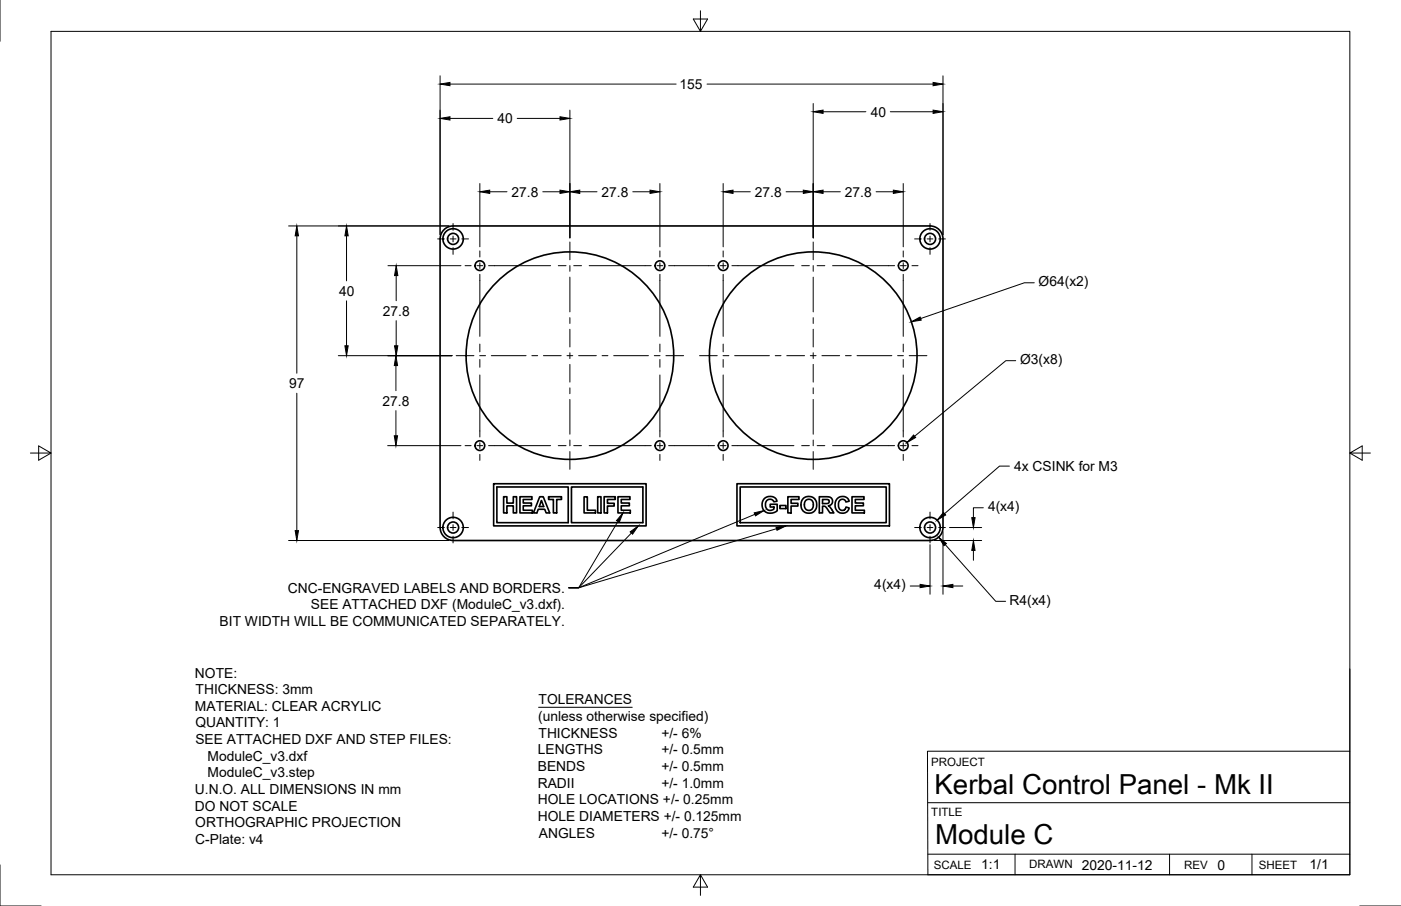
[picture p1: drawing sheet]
<svg xmlns="http://www.w3.org/2000/svg" width="432mm" height="279mm" viewBox="0 0 432 279" stroke-linecap="round" stroke-linejoin="round" font-family="sans-serif">
<!-- layer: Visible -->
<g fill="none" stroke="#000" stroke-width=".51">
<path d="M135.6 73.7v89M135.7 73.7a4 4 0 0 1 3.9-4h147a4 4 0 0 1 4 4v89a4 4 0 0 1-4 4h-147a4 4 0 0 1-3.9-4M152.1 149.2h47v13h-47zM153.1 150.2h22v11h-22zM155.2 153.2h1v2h2v-2h1v5h-1v-2.2h-2v2.2h-1zM160.3 153.2h3.7v.8h-2.7v1.1h2.5v.9h-2.5v1.4h2.8v.8h-3.8zM166.3 153.2h1.1l2 5h-1.1l-.4-1.1h-2l-.4 1.1h-1.1zM166.9 154.3l.7 1.9h-1.4zM169.1 153.2h4v.8h-1.5v4.2h-1v-4.2h-1.5zM176.1 150.2h22v11h-22zM180 153.2h1v4.2h2.5v.8h-3.5zM184.2 153.2h1v5h-1z"/>
<path d="M186.2 153.2h3.4v.8h-2.4v1.2h2.1v.9h-2.1v2.1h-1zM190.5 153.2h3.7v.8h-2.7v1.1h2.5v.9h-2.5v1.4h2.8v.8h-3.8zM227.1 149.2h47v13h-47zM228.1 150.2h45v11h-45zM235.5 153.8l.8-.5 .9-.2 1.1 .1 .7 .4 .5 1-1 .1-.4-.5-.5-.2-1.2 .3-.4 .7-.1 1.2 .6 1 1.1 .2 .9-.4v-.6h-1.1v-.9h2.1v2l-.7 .5-1.2 .3-1.1-.1-.9-.6-.6-.9-.1-1 .1-.9zM240.4 155.9h1.9v.9h-1.9zM242.8 153.2h3.5v.8h-2.5v1.2h2.1v.9h-2.1v2.1h-1zM247.6 153.7l.6-.4 1.1-.2 1 .2 .8 .5 .5 .9 .1 1.3-.2 1-.7 .8-.7 .4-1.1 .1-.8-.2-.7-.5-.5-1-.1-1 .1-1zM248.3 154.4l1.1-.4 1 .6 .3 .8-.1 1-.7 .9-1 .1-.7-.6-.3-1.1zM252.5 153.2h3l.9 .6 .2 .7-.1 .8-.6 .5-.6 .2 .8 .7 .9 1.5h-1.2l-.7-1.1a1.34 1.34 0 0 0-1.6-1v2.1h-1zM253.5 154l1.7 .1 .3 .4v.4l-.3 .3-1.7 .1zM258 153.8l.7-.5 1-.2 .8 .1 .9 .6 .3 .8-1 .2-.4-.6-.9-.2-.6 .4-.4 .9 .1 1.1 .6 .9h1.1l.6-.9 .9 .3-.7 1.2-.9 .3h-1.1l-1.2-.9-.4-1.6 .1-1z"/>
<path d="M262.6 153.2h3.7v.8h-2.7v1.1h2.5v.9h-2.5v1.4h2.8v.8h-3.8z"/>
<circle cx="139.6" cy="73.7" r="1.7"/>
<circle cx="139.6" cy="73.7" r="3.1"/>
<circle cx="286.6" cy="73.7" r="1.7"/>
<circle cx="286.6" cy="73.7" r="3.1"/>
<circle cx="147.9" cy="81.9" r="1.49"/>
<circle cx="203.4" cy="81.9" r="1.49"/>
<circle cx="222.9" cy="81.9" r="1.49"/>
<circle cx="278.4" cy="81.9" r="1.49"/>
<circle cx="175.7" cy="109.7" r="32"/>
<circle cx="250.6" cy="109.7" r="32"/>
<circle cx="147.9" cy="137.4" r="1.49"/>
<circle cx="203.4" cy="137.4" r="1.49"/>
<circle cx="222.9" cy="137.4" r="1.49"/>
<circle cx="278.4" cy="137.4" r="1.49"/>
<circle cx="139.6" cy="162.7" r="1.7"/>
<circle cx="139.6" cy="162.7" r="3.1"/>
<circle cx="286.6" cy="162.7" r="1.7"/>
<circle cx="286.6" cy="162.7" r="3.1"/>
</g>
<!-- layer: Border -->
<path d="M0 0v12.7M15.7 9.7h400.3v260.1h-400.3zM215.9 3.3v6.4l-2.2-3.8h4.4l-2.2 3.8M9.4 139.7h6.3l-3.8-2.2v4.4l3.8-2.2M416 139.7l3.8 2.2v-4.4l-3.8 2.2h6.4M0 266.7v12.7h12.7M215.9 269.8l2.2 3.8h-4.4l2.2-3.8v6.3M419.1 279.4h12.7" fill="none" stroke="#000" stroke-width=".31"/>
<!-- layer: Titleblock -->
<path d="M416 206.3v63.5h-130l-.1-38.1h130.1M286 247.5h130M286 263.4h130M312.8 263.4v6.4M360.5 263.4v6.4M385.9 263.4v6.4" fill="none" stroke="#000" stroke-width=".31"/>
<!-- layer: Center Lines -->
<g fill="none" stroke="#000" stroke-width=".31">
<path d="M134.9 73.7h2.1M138.7 73.7h1.8M139.6 68.9v2.1M139.6 72.8v1.8M139.6 76.4v2M142.3 73.7h2.1M147.9 77.4v1.8M175.6 74.6v5.5M203.4 77.4v1.8M222.9 77.4v1.8M250.6 74.6v5.5M278.4 77.4v1.8"/>
<path d="M281.9 73.7h2.1M285.7 73.7h1.8M286.6 68.9v2.1M286.6 72.8v1.8M286.6 76.4v2M289.3 73.7h2.1M143.3 81.9h1.9M147 81.9h1.8M147.9 81v1.8M147.9 84.6v1.9M150.6 81.9h1.8M175.6 81.9v1.8"/>
<path d="M175.6 85.5v10.7M175.6 98v1.8M198.8 81.9h1.9M202.5 81.9h1.8M203.4 81v1.8M203.4 84.6v1.9M206.1 81.9h1.8M218.3 81.9h1.9M222 81.9h1.8M222.9 81v1.8M222.9 84.6v1.9M225.6 81.9h1.8"/>
<path d="M250.6 81.9v1.8M250.6 85.5v10.7M250.6 98v1.8M273.9 81.9h1.8M277.5 81.9h1.8M278.4 81v1.8M278.4 84.6v1.9M281.1 81.9h1.8M140.6 109.7h5.5M147.8 109.7h1.8M151.4 109.7h10.7M163.9 109.7h1.8"/>
<path d="M167.5 109.7h5.5M174.8 109.7h1.7M175.6 101.5v5.5M175.6 108.8v1.8M175.6 112.4v5.4M175.6 119.6v1.8M178.3 109.7h5.5M185.6 109.7h1.8M189.1 109.7h10.8M201.7 109.7h1.7M205.2 109.7h5.5M215.6 109.7h5.5"/>
<path d="M222.8 109.7h1.8M226.4 109.7h10.7M238.9 109.7h1.8M242.5 109.7h5.5M249.7 109.7h1.8M250.6 101.5v5.5M250.6 108.8v1.8M250.6 112.4v5.4M250.6 119.6v1.8M253.3 109.7h5.5M260.6 109.7h1.8M264.1 109.7h10.8"/>
<path d="M276.6 109.7h1.8M280.2 109.7h5.5M143.3 137.4h1.9M147 137.4h1.8M147.9 132.9v1.9M147.9 136.5v1.8M150.6 137.4h1.8M175.6 123.2v10.7M175.6 135.7v1.8M175.6 139.3v5.4M198.8 137.4h1.9M202.5 137.4h1.8"/>
<path d="M203.4 132.9v1.9M203.4 136.5v1.8M206.1 137.4h1.8M218.3 137.4h1.9M222 137.4h1.8M222.9 132.9v1.9M222.9 136.5v1.8M225.6 137.4h1.8M250.6 123.2v10.7M250.6 135.7v1.8M250.6 139.3v5.4M273.9 137.4h1.8"/>
<path d="M277.5 137.4h1.8M278.4 132.9v1.9M278.4 136.5v1.8M281.1 137.4h1.8M139.6 157.9v2.1M147.9 140.1v1.9M203.4 140.1v1.9M222.9 140.1v1.9M278.4 140.1v1.9M286.6 157.9v2.1M134.9 162.7h2.1M138.7 162.7h1.8"/>
<path d="M139.6 161.8v1.8M139.6 165.4v2M142.3 162.7h2.1M281.9 162.7h2.1M285.7 162.7h1.8M286.6 161.8v1.8M286.6 165.4v2M289.3 162.7h2.1"/>
</g>
<!-- layer: Dimensions -->
<g fill="none" stroke="#000" stroke-width=".31">
<path d="M135.6 23.4v49M138.7 36.5h13.2M138.7 25.9h69.7M159.4 36.5h13.2M175.6 34v39.4M217.9 25.9h69.7M250.6 31.9v41.5M253.7 34.5h13.2M274.4 34.5h13.2M290.6 23.4v49M147.9 56.6v19.5M150.9 59.1h5.4"/>
<path d="M167.3 59.1h5.3M178.7 59.1h5.3M195 59.1h5.3M203.4 56.6v19.5M222.9 56.6v19.5M225.9 59.1h5.3M242.3 59.1h5.3M253.7 59.1h5.3M270 59.1h5.3M278.4 56.6v19.5M88.9 69.7h49.5M91.5 72.7v42.4"/>
<path d="M106.8 72.7v13.9M106.8 92.8v13.8M119.6 81.9h22.5M122.1 85v7.7M122.1 98.9v7.7M318.8 87.2h-3.1l-31.9 11M104.3 109.7h35M122 112.7v7.8M313.1 111.2h-3.1l-28.1 23.3M91.5 121.3v42.3M119.5 137.4h22.6M122 126.6v7.8"/>
<path d="M303.1 156.6h-3.1v3M88.9 166.7h49.5M286.6 168v15.3M287.9 166.7h14.7M290.6 164v19.3M291.3 167.9l15.6 17.5h3M292.7 162.7h9.9M300 169.7v3.1M280.5 180.7h3.1M293.7 180.7h3"/>
</g>
<g fill="#000" stroke="#000" stroke-width=".31">
<path d="M135.6 36.5l3.1-.5v1zM135.6 25.9l3.1-.5v1zM172.6 36l3 .5-3 .5zM250.6 34.5l3.1-.5v1zM287.6 25.4l3 .5-3 .5zM287.6 34l3 .5-3 .5zM147.9 59.1l3-.5v1zM172.6 58.6l3 .5-3 .5zM175.6 59.1l3.1-.5v1zM200.3 58.6l3.1 .5-3.1 .5zM222.9 59.1l3-.5v1zM247.6 58.6l3 .5-3 .5z"/>
<path d="M250.6 59.1l3.1-.5v1zM275.3 58.6l3.1 .5-3.1 .5zM91.5 69.7l.5 3h-1zM106.8 69.7l.5 3h-1zM122.1 81.9l.5 3.1h-1zM280.9 99.2l2.7-1.4 .3 .9zM106.3 106.6h1l-.5 3.1zM122 109.7l.5 3h-1zM121.6 106.6h1l-.5 3.1zM121.5 134.4h1l-.5 3zM281.6 134.2l.6 .7-2.7 1.6zM299.5 159.6h1l-.5 3.1z"/>
<path d="M91 163.6h1l-.5 3.1zM289.3 165.7l2.4 1.9-.8 .7zM300 166.7l.5 3h-1zM283.6 180.2l3 .5-3 .5zM290.6 180.7l3.1-.5v1z"/>
</g>
<!-- layer: Annotations -->
<path d="M232.5 158.2l3-.7-2.6 1.6zM290.8 158l.7 .8-2.7 1.6zM192 158.2l-1.1 2.9-.9-.6zM194.2 164l2.5-1.8-1.7 2.5zM239.2 162.6l3.1-.4-2.8 1.3z" fill="#000" stroke="#000" stroke-width=".31"/>
<path d="M232.6 158.6l-54.2 22.7h-3.1M311.1 143.7h-3l-17 14.7M190.5 160.8l-12.1 20.5h-3.1M194.6 164.4l-16.2 16.9h-3.1M239.3 163l-60.9 18.3h-3.1M166 218.1h28.9" fill="none" stroke="#000" stroke-width=".31"/>
<!-- layer: Sketch1 -->
<g fill="none" stroke="#000" stroke-width=".31">
<path d="M147.9 86.5v17.2M152.4 81.9h17.3M172.1 81.9h2.4M176.8 81.9h2.4M181.6 81.9h17.2M203.4 86.5v17.2M207.9 81.9h10.4M222.9 86.5v17.2M227.4 81.9h17.3M247.1 81.9h2.3M251.8 81.9h2.4M256.6 81.9h17.3"/>
<path d="M278.4 86.5v17.2M147.9 106.1v2.4M147.9 110.9v2.4M147.9 115.6v17.3M203.4 106.1v2.4M203.4 110.9v2.4M203.4 115.6v17.3M222.9 106.1v2.4M222.9 110.9v2.4M222.9 115.6v17.3M278.4 106.1v2.4M278.4 110.9v2.4"/>
<path d="M278.4 115.6v17.3M152.4 137.4h17.3M172.1 137.4h2.4M176.8 137.4h2.4M181.6 137.4h17.2M207.9 137.4h10.4M227.4 137.4h17.3M247.1 137.4h2.3M251.8 137.4h2.4M256.6 137.4h17.3"/>
</g>
<g font-size="8.5">
<text x="288" y="244.8">Kerbal Control Panel - Mk II</text>
<text x="288.2" y="260.2">Module C</text>
</g>
<g font-size="4.3">
<text x="209.4" y="27.4">155</text>
<text x="268.4" y="36">40</text>
<text x="153.4" y="38">40</text>
<text x="157.6" y="60.6">27.8</text>
<text x="185.4" y="60.6">27.8</text>
<text x="232.6" y="60.6">27.8</text>
<text x="260.4" y="60.6">27.8</text>
<text x="320.1" y="88.3">Ø64(x2)</text>
<text x="104.5" y="91.2">40</text>
<text x="118" y="97.3">27.8</text>
<text x="314.4" y="112.3">Ø3(x8)</text>
<text x="89.1" y="119.7">97</text>
<text x="117.9" y="125.1">27.8</text>
<text x="312.6" y="145.3">4x CSINK for M3</text>
<text x="304.5" y="157.7">4(x4)</text>
<text x="88.7" y="182.8">CNC-ENGRAVED LABELS AND BORDERS.</text>
<text x="269.5" y="181.8">4(x4)</text>
<text x="95.8" y="188">SEE ATTACHED DXF (ModuleC_v3.dxf).</text>
<text x="311.1" y="186.5">R4(x4)</text>
<text x="67.7" y="193.1">BIT WIDTH WILL BE COMMUNICATED SEPARATELY.</text>
<text x="60.1" y="209">NOTE:</text>
<text x="60.3" y="214.1">THICKNESS: 3mm</text>
<text x="60.1" y="219.2">MATERIAL: CLEAR ACRYLIC</text>
<text x="166" y="217.2">TOLERANCES</text>
<text x="60.2" y="224.3">QUANTITY: 1</text>
<text x="165.8" y="222.3">(unless otherwise specified)</text>
<text x="166" y="227.5">THICKNESS</text>
<text x="203.9" y="227.5">+/- 6%</text>
<text x="60.2" y="229.5">SEE ATTACHED DXF AND STEP FILES:</text>
<text x="165.8" y="232.6">LENGTHS</text>
<text x="203.9" y="232.6">+/- 0.5mm</text>
<text x="64" y="234.6">ModuleC_v3.dxf</text>
<text x="64" y="239.8">ModuleC_v3.step</text>
<text x="165.8" y="237.7">BENDS</text>
<text x="203.9" y="237.7">+/- 0.5mm</text>
<text x="60.1" y="244.9">U.N.O. ALL DIMENSIONS IN mm</text>
<text x="165.8" y="242.9">RADII</text>
<text x="203.9" y="242.9">+/- 1.0mm</text>
<text x="60.1" y="250">DO NOT SCALE</text>
<text x="165.8" y="248">HOLE LOCATIONS +/- 0.25mm</text>
<text x="60.2" y="255.1">ORTHOGRAPHIC PROJECTION</text>
<text x="165.8" y="253.1">HOLE DIAMETERS +/- 0.125mm</text>
<text x="60.2" y="260.3">C-Plate: v4</text>
<text x="166.1" y="258.3">ANGLES</text>
<text x="203.9" y="258.3">+/- 0.75°</text>
<text x="302.4" y="267.9">1:1</text>
<text x="333.4" y="268.2">2020-11-12</text>
<text x="375.2" y="268.2">0</text>
<text x="403.6" y="268">1/1</text>
</g>
<g font-size="3.5">
<text x="287" y="236.2">PROJECT</text>
<text x="287" y="251.5">TITLE</text>
<text x="287.8" y="267.8">SCALE</text>
<text x="317.2" y="267.8">DRAWN</text>
<text x="365" y="267.9">REV</text>
<text x="388" y="267.9">SHEET</text>
</g>
</svg>
